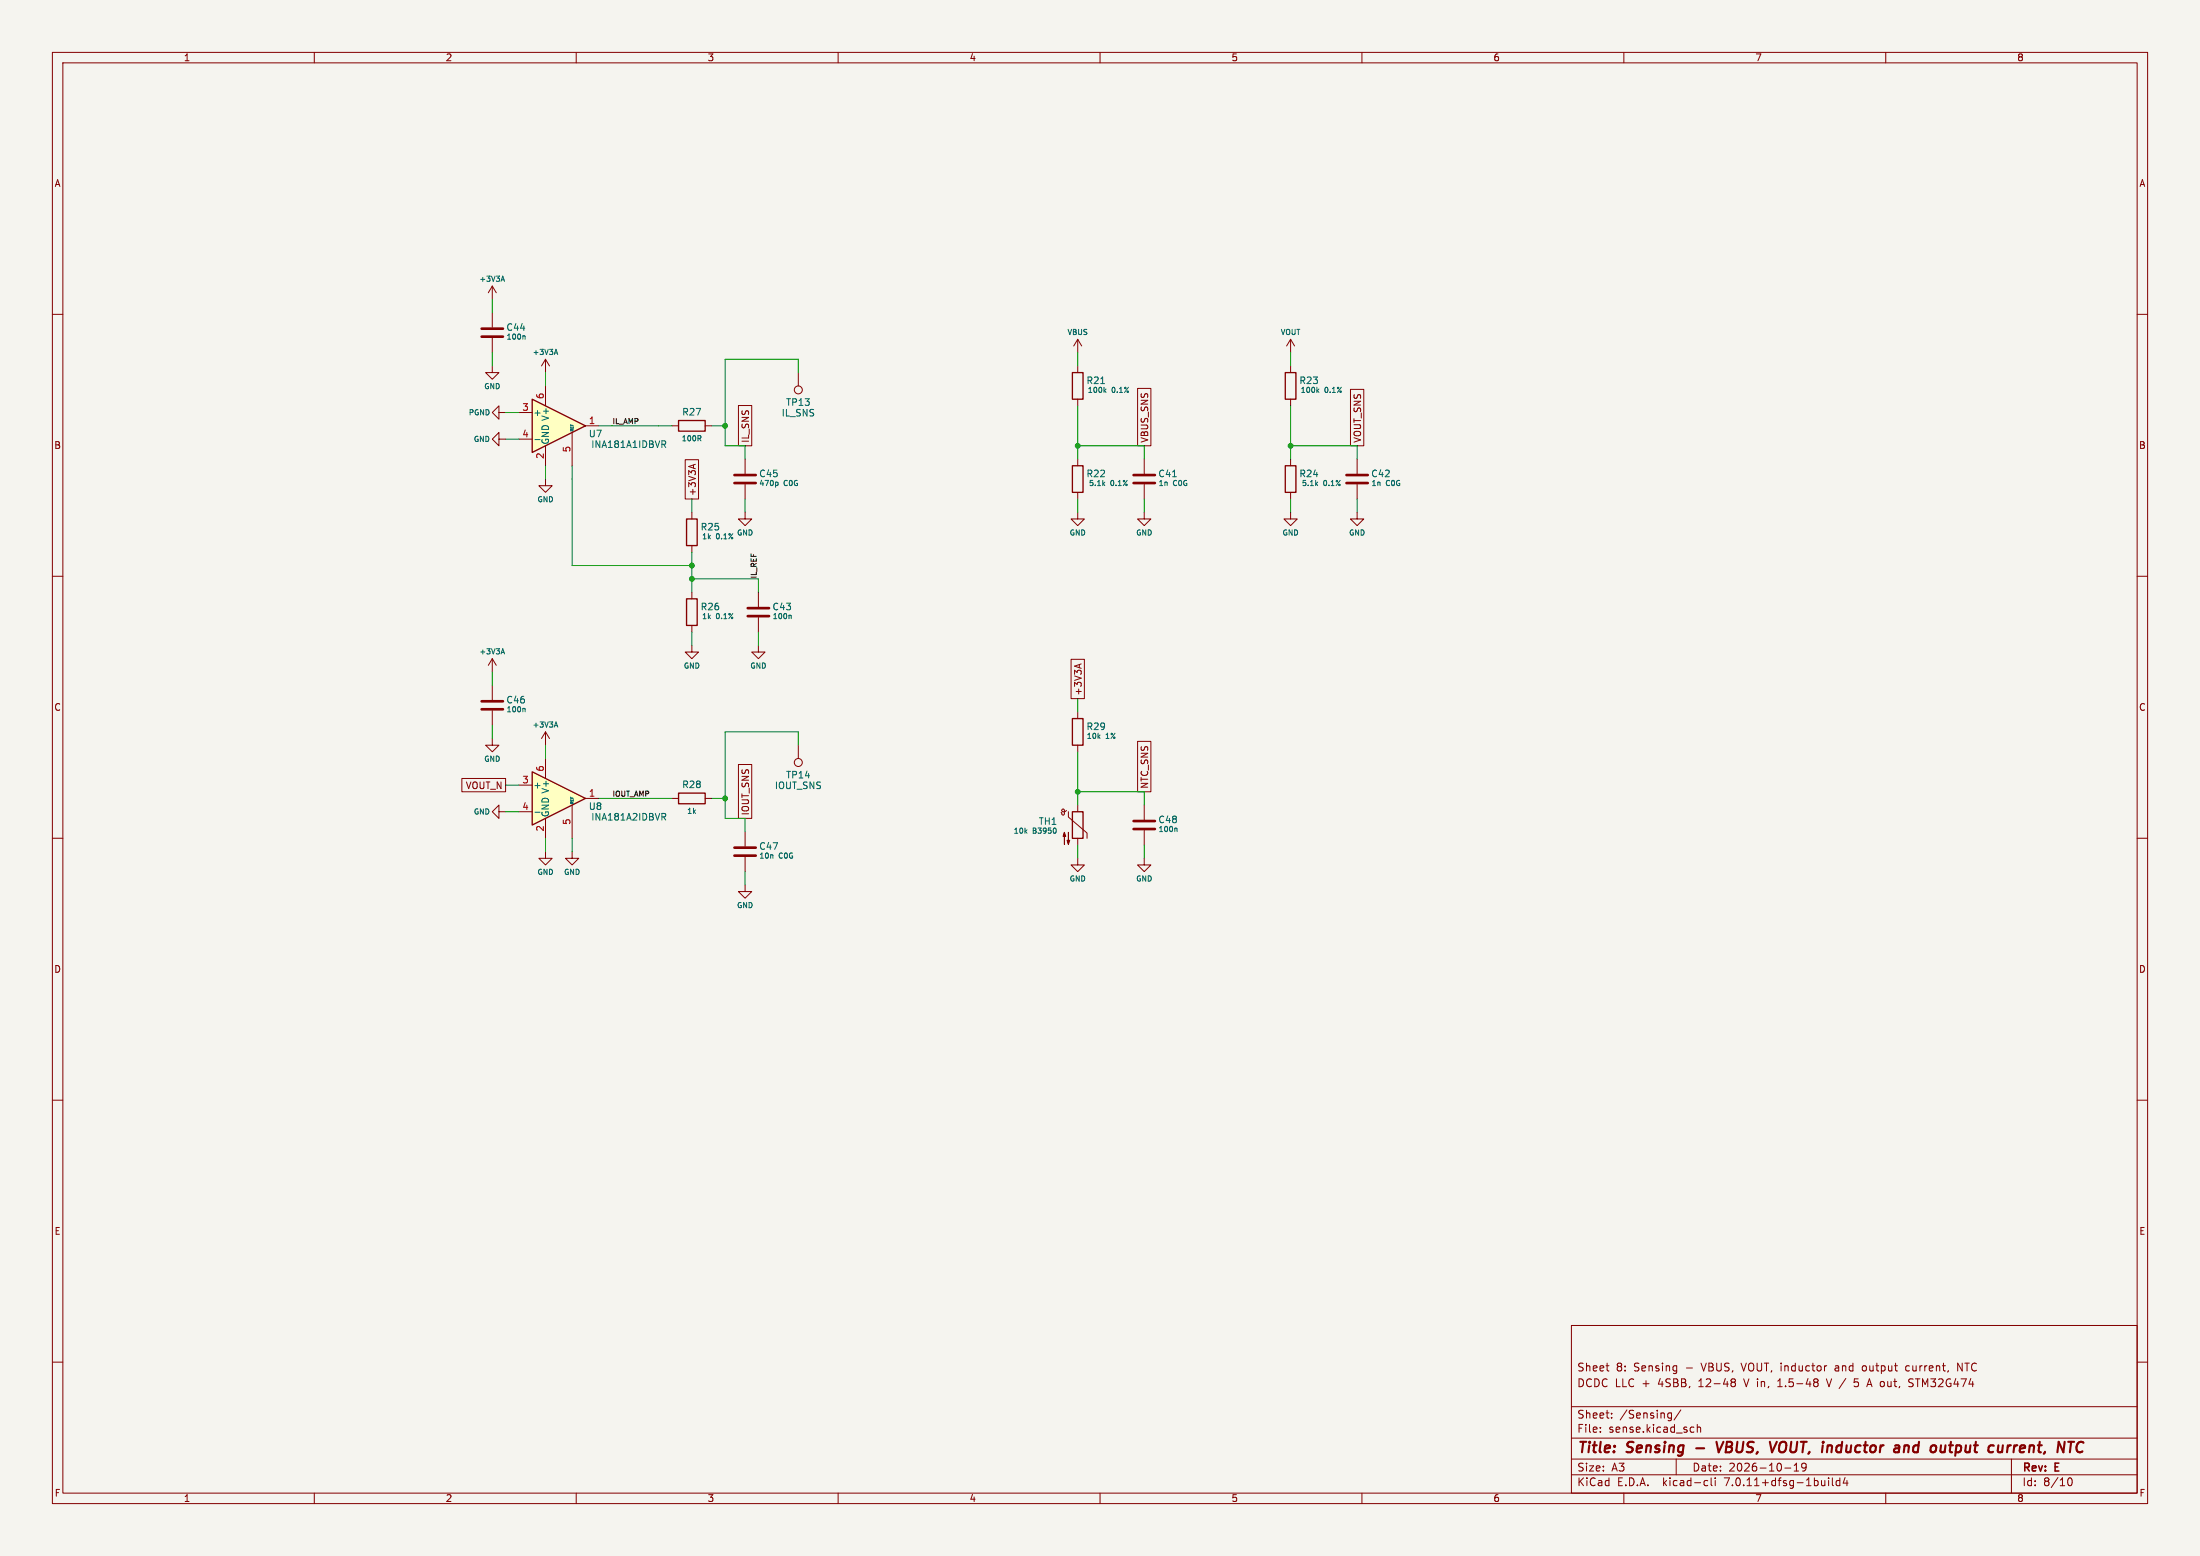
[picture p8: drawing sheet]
(kicad_sch (version 20211123) (generator eeschema)

 (paper "A3")

 (title_block
  (title "Sensing - VBUS, VOUT, inductor and output current, NTC")
  (date "2026-10-19")
  (rev "E")
  (comment 1 "DCDC LLC + 4SBB, 12-48 V in, 1.5-48 V / 5 A out, STM32G474")
  (comment 2 "Sheet 8: Sensing - VBUS, VOUT, inductor and output current, NTC"))

 (lib_symbols
  (symbol "Device:R" (pin_numbers hide) (pin_names (offset 0)) (in_bom yes) (on_board yes)
   (property "Reference" "R" (at 2.032 0 90) (effects (font (size 1.27 1.27))))
   (property "Value" "R" (at 0 0 90) (effects (font (size 1.27 1.27))))
   (property "Footprint" "" (at -1.778 0 90) (effects (font (size 1.27 1.27)) hide))
   (property "Datasheet" "~" (at 0 0 0) (effects (font (size 1.27 1.27)) hide))
   (symbol "R_0_1"
    (rectangle (start -1.016 -2.54) (end 1.016 2.54) (stroke (width 0.254) (type default)) (fill (type none))))
   (symbol "R_1_1"
    (pin passive line (at 0 3.81 270) (length 1.27) (name "~" (effects (font (size 1.27 1.27)))) (number "1" (effects (font (size 1.27 1.27)))))
    (pin passive line (at 0 -3.81 90) (length 1.27) (name "~" (effects (font (size 1.27 1.27)))) (number "2" (effects (font (size 1.27 1.27)))))))

  (symbol "Device:C" (pin_numbers hide) (pin_names (offset 0.254)) (in_bom yes) (on_board yes)
   (property "Reference" "C" (at 0.635 2.54 0) (effects (font (size 1.27 1.27)) (justify left)))
   (property "Value" "C" (at 0.635 -2.54 0) (effects (font (size 1.27 1.27)) (justify left)))
   (property "Footprint" "" (at 0.9652 -3.81 0) (effects (font (size 1.27 1.27)) hide))
   (property "Datasheet" "~" (at 0 0 0) (effects (font (size 1.27 1.27)) hide))
   (symbol "C_0_1"
    (polyline (pts (xy -2.032 -0.762) (xy 2.032 -0.762)) (stroke (width 0.508) (type default)) (fill (type none)))
    (polyline (pts (xy -2.032 0.762) (xy 2.032 0.762)) (stroke (width 0.508) (type default)) (fill (type none))))
   (symbol "C_1_1"
    (pin passive line (at 0 3.81 270) (length 2.794) (name "~" (effects (font (size 1.27 1.27)))) (number "1" (effects (font (size 1.27 1.27)))))
    (pin passive line (at 0 -3.81 90) (length 2.794) (name "~" (effects (font (size 1.27 1.27)))) (number "2" (effects (font (size 1.27 1.27)))))))

  (symbol "Amplifier_Current:INA181" (pin_names (offset 0.127)) (in_bom yes) (on_board yes)
   (property "Reference" "U" (at 3.81 3.81 0) (effects (font (size 1.27 1.27)) (justify left)))
   (property "Value" "INA181" (at 3.81 -2.54 0) (effects (font (size 1.27 1.27)) (justify left)))
   (property "Footprint" "Package_TO_SOT_SMD:SOT-23-6" (at 1.27 1.27 0) (effects (font (size 1.27 1.27)) hide))
   (property "Datasheet" "http://www.ti.com/lit/ds/symlink/ina181.pdf" (at 3.81 3.81 0) (effects (font (size 1.27 1.27)) hide))
   (symbol "INA181_0_1"
    (polyline (pts (xy 5.08 0) (xy -5.08 5.08) (xy -5.08 -5.08) (xy 5.08 0)) (stroke (width 0.254) (type default)) (fill (type background))))
   (symbol "INA181_1_1"
    (pin output line (at 7.62 0 180) (length 2.54) (name "~" (effects (font (size 1.27 1.27)))) (number "1" (effects (font (size 1.27 1.27)))))
    (pin power_in line (at -2.54 -7.62 90) (length 3.81) (name "GND" (effects (font (size 1.27 1.27)))) (number "2" (effects (font (size 1.27 1.27)))))
    (pin input line (at -7.62 2.54 0) (length 2.54) (name "+" (effects (font (size 1.27 1.27)))) (number "3" (effects (font (size 1.27 1.27)))))
    (pin input line (at -7.62 -2.54 0) (length 2.54) (name "-" (effects (font (size 1.27 1.27)))) (number "4" (effects (font (size 1.27 1.27)))))
    (pin input line (at 2.54 -7.62 90) (length 6.35) (name "REF" (effects (font (size 0.508 0.508)))) (number "5" (effects (font (size 1.27 1.27)))))
    (pin power_in line (at -2.54 7.62 270) (length 3.81) (name "V+" (effects (font (size 1.27 1.27)))) (number "6" (effects (font (size 1.27 1.27)))))))

  (symbol "Device:Thermistor_NTC" (pin_numbers hide) (pin_names (offset 0)) (in_bom yes) (on_board yes)
   (property "Reference" "TH" (at -4.445 0 90) (effects (font (size 1.27 1.27))))
   (property "Value" "Thermistor_NTC" (at 3.175 0 90) (effects (font (size 1.27 1.27))))
   (property "Footprint" "" (at 0 1.27 0) (effects (font (size 1.27 1.27)) hide))
   (property "Datasheet" "~" (at 0 1.27 0) (effects (font (size 1.27 1.27)) hide))
   (symbol "Thermistor_NTC_0_1"
    (arc (start -3.048 2.159) (mid -3.0495 2.3143) (end -3.175 2.413) (stroke (width 0) (type default)) (fill (type none)))
    (arc (start -3.048 2.159) (mid -2.9736 1.9794) (end -2.794 1.905) (stroke (width 0) (type default)) (fill (type none)))
    (arc (start -3.048 2.794) (mid -2.9736 2.6144) (end -2.794 2.54) (stroke (width 0) (type default)) (fill (type none)))
    (arc (start -2.794 1.905) (mid -2.6144 1.9794) (end -2.54 2.159) (stroke (width 0) (type default)) (fill (type none)))
    (arc (start -2.794 2.54) (mid -2.4393 2.5587) (end -2.159 2.794) (stroke (width 0) (type default)) (fill (type none)))
    (arc (start -2.794 3.048) (mid -2.9736 2.9736) (end -3.048 2.794) (stroke (width 0) (type default)) (fill (type none)))
    (arc (start -2.54 2.794) (mid -2.6144 2.9736) (end -2.794 3.048) (stroke (width 0) (type default)) (fill (type none)))
    (rectangle (start -1.016 2.54) (end 1.016 -2.54) (stroke (width 0.254) (type default)) (fill (type none)))
    (polyline (pts (xy -2.54 2.159) (xy -2.54 2.794)) (stroke (width 0) (type default)) (fill (type none)))
    (polyline (pts (xy -1.778 2.54) (xy -1.778 1.524) (xy 1.778 -1.524) (xy 1.778 -2.54)) (stroke (width 0) (type default)) (fill (type none)))
    (polyline (pts (xy -2.54 -3.683) (xy -2.54 -1.397) (xy -2.794 -2.159) (xy -2.286 -2.159) (xy -2.54 -1.397) (xy -2.54 -1.651)) (stroke (width 0) (type default)) (fill (type outline)))
    (polyline (pts (xy -1.778 -1.397) (xy -1.778 -3.683) (xy -2.032 -2.921) (xy -1.524 -2.921) (xy -1.778 -3.683) (xy -1.778 -3.429)) (stroke (width 0) (type default)) (fill (type outline))))
   (symbol "Thermistor_NTC_1_1"
    (pin passive line (at 0 3.81 270) (length 1.27) (name "~" (effects (font (size 1.27 1.27)))) (number "1" (effects (font (size 1.27 1.27)))))
    (pin passive line (at 0 -3.81 90) (length 1.27) (name "~" (effects (font (size 1.27 1.27)))) (number "2" (effects (font (size 1.27 1.27)))))))

  (symbol "Connector:TestPoint" (pin_numbers hide) (pin_names (offset 0.762) hide) (in_bom yes) (on_board yes)
   (property "Reference" "TP" (at 0 6.858 0) (effects (font (size 1.27 1.27))))
   (property "Value" "TestPoint" (at 0 5.08 0) (effects (font (size 1.27 1.27))))
   (property "Footprint" "" (at 5.08 0 0) (effects (font (size 1.27 1.27)) hide))
   (property "Datasheet" "~" (at 5.08 0 0) (effects (font (size 1.27 1.27)) hide))
   (symbol "TestPoint_0_1"
    (circle (center 0 3.302) (radius 0.762) (stroke (width 0) (type default)) (fill (type none))))
   (symbol "TestPoint_1_1"
    (pin passive line (at 0 0 90) (length 2.54) (name "1" (effects (font (size 1.27 1.27)))) (number "1" (effects (font (size 1.27 1.27)))))))

  (symbol "pwr:VBUS" (power) (pin_names (offset 0)) (in_bom yes) (on_board yes)
   (property "Reference" "#PWR" (at 0 -3.81 0) (effects (font (size 1.27 1.27)) hide))
   (property "Value" "VBUS" (at 0 3.556 0) (effects (font (size 1.27 1.27))))
   (property "Footprint" "" (at 0 0 0) (effects (font (size 1.27 1.27)) hide))
   (property "Datasheet" "" (at 0 0 0) (effects (font (size 1.27 1.27)) hide))
   (symbol "VBUS_0_1"
    (polyline (pts (xy -0.762 1.27) (xy 0 2.54)) (stroke (width 0) (type default)) (fill (type none)))
    (polyline (pts (xy 0 0) (xy 0 2.54)) (stroke (width 0) (type default)) (fill (type none)))
    (polyline (pts (xy 0 2.54) (xy 0.762 1.27)) (stroke (width 0) (type default)) (fill (type none))))
   (symbol "VBUS_1_1"
    (pin power_in line (at 0 0 90) (length 0) hide (name "VBUS" (effects (font (size 1.27 1.27)))) (number "1" (effects (font (size 1.27 1.27)))))))

  (symbol "pwr:GND" (power) (pin_names (offset 0)) (in_bom yes) (on_board yes)
   (property "Reference" "#PWR" (at 0 -6.35 0) (effects (font (size 1.27 1.27)) hide))
   (property "Value" "GND" (at 0 -3.81 0) (effects (font (size 1.27 1.27))))
   (property "Footprint" "" (at 0 0 0) (effects (font (size 1.27 1.27)) hide))
   (property "Datasheet" "" (at 0 0 0) (effects (font (size 1.27 1.27)) hide))
   (symbol "GND_0_1"
    (polyline (pts (xy 0 0) (xy 0 -1.27) (xy 1.27 -1.27) (xy 0 -2.54) (xy -1.27 -1.27) (xy 0 -1.27)) (stroke (width 0) (type default)) (fill (type none))))
   (symbol "GND_1_1"
    (pin power_in line (at 0 0 270) (length 0) hide (name "GND" (effects (font (size 1.27 1.27)))) (number "1" (effects (font (size 1.27 1.27)))))))

  (symbol "pwr:VOUT" (power) (pin_names (offset 0)) (in_bom yes) (on_board yes)
   (property "Reference" "#PWR" (at 0 -3.81 0) (effects (font (size 1.27 1.27)) hide))
   (property "Value" "VOUT" (at 0 3.556 0) (effects (font (size 1.27 1.27))))
   (property "Footprint" "" (at 0 0 0) (effects (font (size 1.27 1.27)) hide))
   (property "Datasheet" "" (at 0 0 0) (effects (font (size 1.27 1.27)) hide))
   (symbol "VOUT_0_1"
    (polyline (pts (xy -0.762 1.27) (xy 0 2.54)) (stroke (width 0) (type default)) (fill (type none)))
    (polyline (pts (xy 0 0) (xy 0 2.54)) (stroke (width 0) (type default)) (fill (type none)))
    (polyline (pts (xy 0 2.54) (xy 0.762 1.27)) (stroke (width 0) (type default)) (fill (type none))))
   (symbol "VOUT_1_1"
    (pin power_in line (at 0 0 90) (length 0) hide (name "VOUT" (effects (font (size 1.27 1.27)))) (number "1" (effects (font (size 1.27 1.27)))))))

  (symbol "pwr:PGND" (power) (pin_names (offset 0)) (in_bom yes) (on_board yes)
   (property "Reference" "#PWR" (at 0 -6.35 0) (effects (font (size 1.27 1.27)) hide))
   (property "Value" "PGND" (at 0 -3.81 0) (effects (font (size 1.27 1.27))))
   (property "Footprint" "" (at 0 0 0) (effects (font (size 1.27 1.27)) hide))
   (property "Datasheet" "" (at 0 0 0) (effects (font (size 1.27 1.27)) hide))
   (symbol "PGND_0_1"
    (polyline (pts (xy 0 0) (xy 0 -1.27) (xy 1.27 -1.27) (xy 0 -2.54) (xy -1.27 -1.27) (xy 0 -1.27)) (stroke (width 0) (type default)) (fill (type none))))
   (symbol "PGND_1_1"
    (pin power_in line (at 0 0 270) (length 0) hide (name "PGND" (effects (font (size 1.27 1.27)))) (number "1" (effects (font (size 1.27 1.27)))))))

  (symbol "pwr:+3V3A" (power) (pin_names (offset 0)) (in_bom yes) (on_board yes)
   (property "Reference" "#PWR" (at 0 -3.81 0) (effects (font (size 1.27 1.27)) hide))
   (property "Value" "+3V3A" (at 0 3.556 0) (effects (font (size 1.27 1.27))))
   (property "Footprint" "" (at 0 0 0) (effects (font (size 1.27 1.27)) hide))
   (property "Datasheet" "" (at 0 0 0) (effects (font (size 1.27 1.27)) hide))
   (symbol "+3V3A_0_1"
    (polyline (pts (xy -0.762 1.27) (xy 0 2.54)) (stroke (width 0) (type default)) (fill (type none)))
    (polyline (pts (xy 0 0) (xy 0 2.54)) (stroke (width 0) (type default)) (fill (type none)))
    (polyline (pts (xy 0 2.54) (xy 0.762 1.27)) (stroke (width 0) (type default)) (fill (type none))))
   (symbol "+3V3A_1_1"
    (pin power_in line (at 0 0 90) (length 0) hide (name "+3V3A" (effects (font (size 1.27 1.27)))) (number "1" (effects (font (size 1.27 1.27))))))))

 (junction (at 132.08 107.95) (diameter 0) (color 0 0 0 0))
 (junction (at 132.08 110.49) (diameter 0) (color 0 0 0 0))
 (junction (at 138.43 81.28) (diameter 0) (color 0 0 0 0))
 (junction (at 138.43 152.4) (diameter 0) (color 0 0 0 0))
 (junction (at 205.74 85.09) (diameter 0) (color 0 0 0 0))
 (junction (at 205.74 151.13) (diameter 0) (color 0 0 0 0))
 (junction (at 246.38 85.09) (diameter 0) (color 0 0 0 0))

 (wire (pts (xy 205.74 69.85) (xy 205.74 67.31)) (stroke (width 0) (type default)))
 (wire (pts (xy 205.74 77.47) (xy 205.74 80.01)) (stroke (width 0) (type default)))
 (wire (pts (xy 205.74 87.63) (xy 205.74 85.09)) (stroke (width 0) (type default)))
 (wire (pts (xy 205.74 95.25) (xy 205.74 97.79)) (stroke (width 0) (type default)))
 (wire (pts (xy 218.44 87.63) (xy 218.44 85.09)) (stroke (width 0) (type default)))
 (wire (pts (xy 218.44 95.25) (xy 218.44 97.79)) (stroke (width 0) (type default)))
 (wire (pts (xy 246.38 69.85) (xy 246.38 67.31)) (stroke (width 0) (type default)))
 (wire (pts (xy 246.38 77.47) (xy 246.38 80.01)) (stroke (width 0) (type default)))
 (wire (pts (xy 246.38 87.63) (xy 246.38 85.09)) (stroke (width 0) (type default)))
 (wire (pts (xy 246.38 95.25) (xy 246.38 97.79)) (stroke (width 0) (type default)))
 (wire (pts (xy 259.08 87.63) (xy 259.08 85.09)) (stroke (width 0) (type default)))
 (wire (pts (xy 259.08 95.25) (xy 259.08 97.79)) (stroke (width 0) (type default)))
 (wire (pts (xy 114.3 81.28) (xy 116.84 81.28)) (stroke (width 0) (type default)))
 (wire (pts (xy 104.14 88.9) (xy 104.14 91.44)) (stroke (width 0) (type default)))
 (wire (pts (xy 99.06 78.74) (xy 96.52 78.74)) (stroke (width 0) (type default)))
 (wire (pts (xy 99.06 83.82) (xy 96.52 83.82)) (stroke (width 0) (type default)))
 (wire (pts (xy 109.22 88.9) (xy 109.22 91.44)) (stroke (width 0) (type default)))
 (wire (pts (xy 104.14 73.66) (xy 104.14 71.12)) (stroke (width 0) (type default)))
 (wire (pts (xy 132.08 97.79) (xy 132.08 95.25)) (stroke (width 0) (type default)))
 (wire (pts (xy 132.08 105.41) (xy 132.08 107.95)) (stroke (width 0) (type default)))
 (wire (pts (xy 132.08 113.03) (xy 132.08 110.49)) (stroke (width 0) (type default)))
 (wire (pts (xy 132.08 120.65) (xy 132.08 123.19)) (stroke (width 0) (type default)))
 (wire (pts (xy 144.78 113.03) (xy 144.78 110.49)) (stroke (width 0) (type default)))
 (wire (pts (xy 144.78 120.65) (xy 144.78 123.19)) (stroke (width 0) (type default)))
 (wire (pts (xy 93.98 59.69) (xy 93.98 57.15)) (stroke (width 0) (type default)))
 (wire (pts (xy 93.98 67.31) (xy 93.98 69.85)) (stroke (width 0) (type default)))
 (wire (pts (xy 128.27 81.28) (xy 125.73 81.28)) (stroke (width 0) (type default)))
 (wire (pts (xy 135.89 81.28) (xy 138.43 81.28)) (stroke (width 0) (type default)))
 (wire (pts (xy 142.24 87.63) (xy 142.24 85.09)) (stroke (width 0) (type default)))
 (wire (pts (xy 142.24 95.25) (xy 142.24 97.79)) (stroke (width 0) (type default)))
 (wire (pts (xy 114.3 152.4) (xy 116.84 152.4)) (stroke (width 0) (type default)))
 (wire (pts (xy 104.14 160.02) (xy 104.14 162.56)) (stroke (width 0) (type default)))
 (wire (pts (xy 99.06 149.86) (xy 96.52 149.86)) (stroke (width 0) (type default)))
 (wire (pts (xy 99.06 154.94) (xy 96.52 154.94)) (stroke (width 0) (type default)))
 (wire (pts (xy 109.22 160.02) (xy 109.22 162.56)) (stroke (width 0) (type default)))
 (wire (pts (xy 104.14 144.78) (xy 104.14 142.24)) (stroke (width 0) (type default)))
 (wire (pts (xy 93.98 130.81) (xy 93.98 128.27)) (stroke (width 0) (type default)))
 (wire (pts (xy 93.98 138.43) (xy 93.98 140.97)) (stroke (width 0) (type default)))
 (wire (pts (xy 128.27 152.4) (xy 125.73 152.4)) (stroke (width 0) (type default)))
 (wire (pts (xy 135.89 152.4) (xy 138.43 152.4)) (stroke (width 0) (type default)))
 (wire (pts (xy 142.24 158.75) (xy 142.24 156.21)) (stroke (width 0) (type default)))
 (wire (pts (xy 142.24 166.37) (xy 142.24 168.91)) (stroke (width 0) (type default)))
 (wire (pts (xy 205.74 135.89) (xy 205.74 133.35)) (stroke (width 0) (type default)))
 (wire (pts (xy 205.74 143.51) (xy 205.74 146.05)) (stroke (width 0) (type default)))
 (wire (pts (xy 205.74 153.67) (xy 205.74 151.13)) (stroke (width 0) (type default)))
 (wire (pts (xy 205.74 161.29) (xy 205.74 163.83)) (stroke (width 0) (type default)))
 (wire (pts (xy 218.44 153.67) (xy 218.44 151.13)) (stroke (width 0) (type default)))
 (wire (pts (xy 218.44 161.29) (xy 218.44 163.83)) (stroke (width 0) (type default)))
 (wire (pts (xy 152.4 71.12) (xy 152.4 68.58)) (stroke (width 0) (type default)))
 (wire (pts (xy 152.4 142.24) (xy 152.4 139.7)) (stroke (width 0) (type default)))
 (wire (pts (xy 125.73 81.28) (xy 116.84 81.28)) (stroke (width 0) (type default)))
 (wire (pts (xy 125.73 152.4) (xy 116.84 152.4)) (stroke (width 0) (type default)))
 (wire (pts (xy 205.74 85.09) (xy 205.74 80.01)) (stroke (width 0) (type default)))
 (wire (pts (xy 218.44 85.09) (xy 205.74 85.09)) (stroke (width 0) (type default)))
 (wire (pts (xy 246.38 85.09) (xy 246.38 80.01)) (stroke (width 0) (type default)))
 (wire (pts (xy 259.08 85.09) (xy 246.38 85.09)) (stroke (width 0) (type default)))
 (wire (pts (xy 142.24 85.09) (xy 138.43 85.09)) (stroke (width 0) (type default)))
 (wire (pts (xy 138.43 85.09) (xy 138.43 81.28)) (stroke (width 0) (type default)))
 (wire (pts (xy 152.4 68.58) (xy 138.43 68.58)) (stroke (width 0) (type default)))
 (wire (pts (xy 138.43 68.58) (xy 138.43 81.28)) (stroke (width 0) (type default)))
 (wire (pts (xy 142.24 156.21) (xy 138.43 156.21)) (stroke (width 0) (type default)))
 (wire (pts (xy 138.43 156.21) (xy 138.43 152.4)) (stroke (width 0) (type default)))
 (wire (pts (xy 152.4 139.7) (xy 138.43 139.7)) (stroke (width 0) (type default)))
 (wire (pts (xy 138.43 139.7) (xy 138.43 152.4)) (stroke (width 0) (type default)))
 (wire (pts (xy 205.74 151.13) (xy 205.74 146.05)) (stroke (width 0) (type default)))
 (wire (pts (xy 218.44 151.13) (xy 205.74 151.13)) (stroke (width 0) (type default)))
 (wire (pts (xy 132.08 107.95) (xy 109.22 107.95)) (stroke (width 0) (type default)))
 (wire (pts (xy 109.22 107.95) (xy 109.22 91.44)) (stroke (width 0) (type default)))
 (wire (pts (xy 132.08 110.49) (xy 132.08 107.95)) (stroke (width 0) (type default)))
 (wire (pts (xy 144.78 110.49) (xy 132.08 110.49)) (stroke (width 0) (type default)))

 (label "IL_AMP" (at 116.84 81.28 0) (effects (font (size 1.0 1.0)) (justify left bottom)))
 (label "IOUT_AMP" (at 116.84 152.4 0) (effects (font (size 1.0 1.0)) (justify left bottom)))
 (label "IL_REF" (at 144.78 110.49 90) (effects (font (size 1.0 1.0)) (justify left bottom)))

 (global_label "VOUT_N" (shape passive) (at 96.52 149.86 180) (effects (font (size 1.27 1.27)) (justify right))
  (property "Intersheet References" "${INTERSHEET_REFS}" (id 0) (at 96.52 149.86 0) (effects (font (size 1.27 1.27)) hide)))
 (global_label "VBUS_SNS" (shape passive) (at 218.44 85.09 90) (effects (font (size 1.27 1.27)) (justify left))
  (property "Intersheet References" "${INTERSHEET_REFS}" (id 0) (at 218.44 85.09 0) (effects (font (size 1.27 1.27)) hide)))
 (global_label "VOUT_SNS" (shape passive) (at 259.08 85.09 90) (effects (font (size 1.27 1.27)) (justify left))
  (property "Intersheet References" "${INTERSHEET_REFS}" (id 0) (at 259.08 85.09 0) (effects (font (size 1.27 1.27)) hide)))
 (global_label "IL_SNS" (shape passive) (at 142.24 85.09 90) (effects (font (size 1.27 1.27)) (justify left))
  (property "Intersheet References" "${INTERSHEET_REFS}" (id 0) (at 142.24 85.09 0) (effects (font (size 1.27 1.27)) hide)))
 (global_label "IOUT_SNS" (shape passive) (at 142.24 156.21 90) (effects (font (size 1.27 1.27)) (justify left))
  (property "Intersheet References" "${INTERSHEET_REFS}" (id 0) (at 142.24 156.21 0) (effects (font (size 1.27 1.27)) hide)))
 (global_label "NTC_SNS" (shape passive) (at 218.44 151.13 90) (effects (font (size 1.27 1.27)) (justify left))
  (property "Intersheet References" "${INTERSHEET_REFS}" (id 0) (at 218.44 151.13 0) (effects (font (size 1.27 1.27)) hide)))
 (global_label "+3V3A" (shape passive) (at 132.08 95.25 90) (effects (font (size 1.27 1.27)) (justify left))
  (property "Intersheet References" "${INTERSHEET_REFS}" (id 0) (at 132.08 95.25 0) (effects (font (size 1.27 1.27)) hide)))
 (global_label "+3V3A" (shape passive) (at 205.74 133.35 90) (effects (font (size 1.27 1.27)) (justify left))
  (property "Intersheet References" "${INTERSHEET_REFS}" (id 0) (at 205.74 133.35 0) (effects (font (size 1.27 1.27)) hide)))

 (symbol (lib_id "pwr:VBUS") (at 205.74 67.31 0) (unit 1) (in_bom no) (on_board yes)
  (property "Reference" "#PWRSEN001" (id 0) (at 205.74 67.31 0) (effects (font (size 1.27 1.27)) hide))
  (property "Value" "VBUS" (id 1) (at 205.74 63.41 0) (effects (font (size 1.0 1.0))))
  (property "Footprint" "" (id 2) (at 205.74 67.31 0) (effects (font (size 1.27 1.27)) hide))
  (property "Datasheet" "" (id 3) (at 205.74 67.31 0) (effects (font (size 1.27 1.27)) hide)) (pin "1"))

 (symbol (lib_id "pwr:GND") (at 142.24 97.79 0) (unit 1) (in_bom no) (on_board yes)
  (property "Reference" "#PWRSEN002" (id 0) (at 142.24 97.79 0) (effects (font (size 1.27 1.27)) hide))
  (property "Value" "GND" (id 1) (at 142.24 101.69 0) (effects (font (size 1.0 1.0))))
  (property "Footprint" "" (id 2) (at 142.24 97.79 0) (effects (font (size 1.27 1.27)) hide))
  (property "Datasheet" "" (id 3) (at 142.24 97.79 0) (effects (font (size 1.27 1.27)) hide)) (pin "1"))

 (symbol (lib_id "pwr:GND") (at 205.74 97.79 0) (unit 1) (in_bom no) (on_board yes)
  (property "Reference" "#PWRSEN003" (id 0) (at 205.74 97.79 0) (effects (font (size 1.27 1.27)) hide))
  (property "Value" "GND" (id 1) (at 205.74 101.69 0) (effects (font (size 1.0 1.0))))
  (property "Footprint" "" (id 2) (at 205.74 97.79 0) (effects (font (size 1.27 1.27)) hide))
  (property "Datasheet" "" (id 3) (at 205.74 97.79 0) (effects (font (size 1.27 1.27)) hide)) (pin "1"))

 (symbol (lib_id "pwr:GND") (at 218.44 97.79 0) (unit 1) (in_bom no) (on_board yes)
  (property "Reference" "#PWRSEN004" (id 0) (at 218.44 97.79 0) (effects (font (size 1.27 1.27)) hide))
  (property "Value" "GND" (id 1) (at 218.44 101.69 0) (effects (font (size 1.0 1.0))))
  (property "Footprint" "" (id 2) (at 218.44 97.79 0) (effects (font (size 1.27 1.27)) hide))
  (property "Datasheet" "" (id 3) (at 218.44 97.79 0) (effects (font (size 1.27 1.27)) hide)) (pin "1"))

 (symbol (lib_id "pwr:GND") (at 246.38 97.79 0) (unit 1) (in_bom no) (on_board yes)
  (property "Reference" "#PWRSEN005" (id 0) (at 246.38 97.79 0) (effects (font (size 1.27 1.27)) hide))
  (property "Value" "GND" (id 1) (at 246.38 101.69 0) (effects (font (size 1.0 1.0))))
  (property "Footprint" "" (id 2) (at 246.38 97.79 0) (effects (font (size 1.27 1.27)) hide))
  (property "Datasheet" "" (id 3) (at 246.38 97.79 0) (effects (font (size 1.27 1.27)) hide)) (pin "1"))

 (symbol (lib_id "pwr:GND") (at 259.08 97.79 0) (unit 1) (in_bom no) (on_board yes)
  (property "Reference" "#PWRSEN006" (id 0) (at 259.08 97.79 0) (effects (font (size 1.27 1.27)) hide))
  (property "Value" "GND" (id 1) (at 259.08 101.69 0) (effects (font (size 1.0 1.0))))
  (property "Footprint" "" (id 2) (at 259.08 97.79 0) (effects (font (size 1.27 1.27)) hide))
  (property "Datasheet" "" (id 3) (at 259.08 97.79 0) (effects (font (size 1.27 1.27)) hide)) (pin "1"))

 (symbol (lib_id "pwr:GND") (at 104.14 91.44 0) (unit 1) (in_bom no) (on_board yes)
  (property "Reference" "#PWRSEN007" (id 0) (at 104.14 91.44 0) (effects (font (size 1.27 1.27)) hide))
  (property "Value" "GND" (id 1) (at 104.14 95.34 0) (effects (font (size 1.0 1.0))))
  (property "Footprint" "" (id 2) (at 104.14 91.44 0) (effects (font (size 1.27 1.27)) hide))
  (property "Datasheet" "" (id 3) (at 104.14 91.44 0) (effects (font (size 1.27 1.27)) hide)) (pin "1"))

 (symbol (lib_id "pwr:GND") (at 96.52 83.82 270) (unit 1) (in_bom no) (on_board yes)
  (property "Reference" "#PWRSEN008" (id 0) (at 96.52 83.82 0) (effects (font (size 1.27 1.27)) hide))
  (property "Value" "GND" (id 1) (at 91.99 83.82 270) (effects (font (size 1.0 1.0))))
  (property "Footprint" "" (id 2) (at 96.52 83.82 0) (effects (font (size 1.27 1.27)) hide))
  (property "Datasheet" "" (id 3) (at 96.52 83.82 0) (effects (font (size 1.27 1.27)) hide)) (pin "1"))

 (symbol (lib_id "pwr:GND") (at 96.52 154.94 270) (unit 1) (in_bom no) (on_board yes)
  (property "Reference" "#PWRSEN009" (id 0) (at 96.52 154.94 0) (effects (font (size 1.27 1.27)) hide))
  (property "Value" "GND" (id 1) (at 91.99 154.94 270) (effects (font (size 1.0 1.0))))
  (property "Footprint" "" (id 2) (at 96.52 154.94 0) (effects (font (size 1.27 1.27)) hide))
  (property "Datasheet" "" (id 3) (at 96.52 154.94 0) (effects (font (size 1.27 1.27)) hide)) (pin "1"))

 (symbol (lib_id "pwr:GND") (at 132.08 123.19 0) (unit 1) (in_bom no) (on_board yes)
  (property "Reference" "#PWRSEN010" (id 0) (at 132.08 123.19 0) (effects (font (size 1.27 1.27)) hide))
  (property "Value" "GND" (id 1) (at 132.08 127.09 0) (effects (font (size 1.0 1.0))))
  (property "Footprint" "" (id 2) (at 132.08 123.19 0) (effects (font (size 1.27 1.27)) hide))
  (property "Datasheet" "" (id 3) (at 132.08 123.19 0) (effects (font (size 1.27 1.27)) hide)) (pin "1"))

 (symbol (lib_id "pwr:GND") (at 144.78 123.19 0) (unit 1) (in_bom no) (on_board yes)
  (property "Reference" "#PWRSEN011" (id 0) (at 144.78 123.19 0) (effects (font (size 1.27 1.27)) hide))
  (property "Value" "GND" (id 1) (at 144.78 127.09 0) (effects (font (size 1.0 1.0))))
  (property "Footprint" "" (id 2) (at 144.78 123.19 0) (effects (font (size 1.27 1.27)) hide))
  (property "Datasheet" "" (id 3) (at 144.78 123.19 0) (effects (font (size 1.27 1.27)) hide)) (pin "1"))

 (symbol (lib_id "pwr:GND") (at 93.98 69.85 0) (unit 1) (in_bom no) (on_board yes)
  (property "Reference" "#PWRSEN012" (id 0) (at 93.98 69.85 0) (effects (font (size 1.27 1.27)) hide))
  (property "Value" "GND" (id 1) (at 93.98 73.75 0) (effects (font (size 1.0 1.0))))
  (property "Footprint" "" (id 2) (at 93.98 69.85 0) (effects (font (size 1.27 1.27)) hide))
  (property "Datasheet" "" (id 3) (at 93.98 69.85 0) (effects (font (size 1.27 1.27)) hide)) (pin "1"))

 (symbol (lib_id "pwr:GND") (at 104.14 162.56 0) (unit 1) (in_bom no) (on_board yes)
  (property "Reference" "#PWRSEN013" (id 0) (at 104.14 162.56 0) (effects (font (size 1.27 1.27)) hide))
  (property "Value" "GND" (id 1) (at 104.14 166.46 0) (effects (font (size 1.0 1.0))))
  (property "Footprint" "" (id 2) (at 104.14 162.56 0) (effects (font (size 1.27 1.27)) hide))
  (property "Datasheet" "" (id 3) (at 104.14 162.56 0) (effects (font (size 1.27 1.27)) hide)) (pin "1"))

 (symbol (lib_id "pwr:GND") (at 109.22 162.56 0) (unit 1) (in_bom no) (on_board yes)
  (property "Reference" "#PWRSEN014" (id 0) (at 109.22 162.56 0) (effects (font (size 1.27 1.27)) hide))
  (property "Value" "GND" (id 1) (at 109.22 166.46 0) (effects (font (size 1.0 1.0))))
  (property "Footprint" "" (id 2) (at 109.22 162.56 0) (effects (font (size 1.27 1.27)) hide))
  (property "Datasheet" "" (id 3) (at 109.22 162.56 0) (effects (font (size 1.27 1.27)) hide)) (pin "1"))

 (symbol (lib_id "pwr:GND") (at 93.98 140.97 0) (unit 1) (in_bom no) (on_board yes)
  (property "Reference" "#PWRSEN015" (id 0) (at 93.98 140.97 0) (effects (font (size 1.27 1.27)) hide))
  (property "Value" "GND" (id 1) (at 93.98 144.87 0) (effects (font (size 1.0 1.0))))
  (property "Footprint" "" (id 2) (at 93.98 140.97 0) (effects (font (size 1.27 1.27)) hide))
  (property "Datasheet" "" (id 3) (at 93.98 140.97 0) (effects (font (size 1.27 1.27)) hide)) (pin "1"))

 (symbol (lib_id "pwr:GND") (at 142.24 168.91 0) (unit 1) (in_bom no) (on_board yes)
  (property "Reference" "#PWRSEN016" (id 0) (at 142.24 168.91 0) (effects (font (size 1.27 1.27)) hide))
  (property "Value" "GND" (id 1) (at 142.24 172.81 0) (effects (font (size 1.0 1.0))))
  (property "Footprint" "" (id 2) (at 142.24 168.91 0) (effects (font (size 1.27 1.27)) hide))
  (property "Datasheet" "" (id 3) (at 142.24 168.91 0) (effects (font (size 1.27 1.27)) hide)) (pin "1"))

 (symbol (lib_id "pwr:GND") (at 205.74 163.83 0) (unit 1) (in_bom no) (on_board yes)
  (property "Reference" "#PWRSEN017" (id 0) (at 205.74 163.83 0) (effects (font (size 1.27 1.27)) hide))
  (property "Value" "GND" (id 1) (at 205.74 167.73 0) (effects (font (size 1.0 1.0))))
  (property "Footprint" "" (id 2) (at 205.74 163.83 0) (effects (font (size 1.27 1.27)) hide))
  (property "Datasheet" "" (id 3) (at 205.74 163.83 0) (effects (font (size 1.27 1.27)) hide)) (pin "1"))

 (symbol (lib_id "pwr:GND") (at 218.44 163.83 0) (unit 1) (in_bom no) (on_board yes)
  (property "Reference" "#PWRSEN018" (id 0) (at 218.44 163.83 0) (effects (font (size 1.27 1.27)) hide))
  (property "Value" "GND" (id 1) (at 218.44 167.73 0) (effects (font (size 1.0 1.0))))
  (property "Footprint" "" (id 2) (at 218.44 163.83 0) (effects (font (size 1.27 1.27)) hide))
  (property "Datasheet" "" (id 3) (at 218.44 163.83 0) (effects (font (size 1.27 1.27)) hide)) (pin "1"))

 (symbol (lib_id "pwr:VOUT") (at 246.38 67.31 0) (unit 1) (in_bom no) (on_board yes)
  (property "Reference" "#PWRSEN019" (id 0) (at 246.38 67.31 0) (effects (font (size 1.27 1.27)) hide))
  (property "Value" "VOUT" (id 1) (at 246.38 63.41 0) (effects (font (size 1.0 1.0))))
  (property "Footprint" "" (id 2) (at 246.38 67.31 0) (effects (font (size 1.27 1.27)) hide))
  (property "Datasheet" "" (id 3) (at 246.38 67.31 0) (effects (font (size 1.27 1.27)) hide)) (pin "1"))

 (symbol (lib_id "pwr:PGND") (at 96.52 78.74 270) (unit 1) (in_bom no) (on_board yes)
  (property "Reference" "#PWRSEN020" (id 0) (at 96.52 78.74 0) (effects (font (size 1.27 1.27)) hide))
  (property "Value" "PGND" (id 1) (at 91.53 78.74 270) (effects (font (size 1.0 1.0))))
  (property "Footprint" "" (id 2) (at 96.52 78.74 0) (effects (font (size 1.27 1.27)) hide))
  (property "Datasheet" "" (id 3) (at 96.52 78.74 0) (effects (font (size 1.27 1.27)) hide)) (pin "1"))

 (symbol (lib_id "pwr:+3V3A") (at 104.14 71.12 0) (unit 1) (in_bom no) (on_board yes)
  (property "Reference" "#PWRSEN021" (id 0) (at 104.14 71.12 0) (effects (font (size 1.27 1.27)) hide))
  (property "Value" "+3V3A" (id 1) (at 104.14 67.22 0) (effects (font (size 1.0 1.0))))
  (property "Footprint" "" (id 2) (at 104.14 71.12 0) (effects (font (size 1.27 1.27)) hide))
  (property "Datasheet" "" (id 3) (at 104.14 71.12 0) (effects (font (size 1.27 1.27)) hide)) (pin "1"))

 (symbol (lib_id "pwr:+3V3A") (at 93.98 57.15 0) (unit 1) (in_bom no) (on_board yes)
  (property "Reference" "#PWRSEN022" (id 0) (at 93.98 57.15 0) (effects (font (size 1.27 1.27)) hide))
  (property "Value" "+3V3A" (id 1) (at 93.98 53.25 0) (effects (font (size 1.0 1.0))))
  (property "Footprint" "" (id 2) (at 93.98 57.15 0) (effects (font (size 1.27 1.27)) hide))
  (property "Datasheet" "" (id 3) (at 93.98 57.15 0) (effects (font (size 1.27 1.27)) hide)) (pin "1"))

 (symbol (lib_id "pwr:+3V3A") (at 104.14 142.24 0) (unit 1) (in_bom no) (on_board yes)
  (property "Reference" "#PWRSEN023" (id 0) (at 104.14 142.24 0) (effects (font (size 1.27 1.27)) hide))
  (property "Value" "+3V3A" (id 1) (at 104.14 138.34 0) (effects (font (size 1.0 1.0))))
  (property "Footprint" "" (id 2) (at 104.14 142.24 0) (effects (font (size 1.27 1.27)) hide))
  (property "Datasheet" "" (id 3) (at 104.14 142.24 0) (effects (font (size 1.27 1.27)) hide)) (pin "1"))

 (symbol (lib_id "pwr:+3V3A") (at 93.98 128.27 0) (unit 1) (in_bom no) (on_board yes)
  (property "Reference" "#PWRSEN024" (id 0) (at 93.98 128.27 0) (effects (font (size 1.27 1.27)) hide))
  (property "Value" "+3V3A" (id 1) (at 93.98 124.37 0) (effects (font (size 1.0 1.0))))
  (property "Footprint" "" (id 2) (at 93.98 128.27 0) (effects (font (size 1.27 1.27)) hide))
  (property "Datasheet" "" (id 3) (at 93.98 128.27 0) (effects (font (size 1.27 1.27)) hide)) (pin "1"))

 (symbol (lib_id "Device:R") (at 205.74 73.66 0) (unit 1) (in_bom yes) (on_board yes)
  (property "Reference" "R21" (id 0) (at 209.259 72.644 0) (effects (font (size 1.27 1.27))))
  (property "Value" "100k 0.1%" (id 1) (at 211.646 74.46 0) (effects (font (size 1.0 1.0))))
  (property "Footprint" "Resistor_SMD:R_0603_1608Metric" (id 2) (at 205.74 73.66 0) (effects (font (size 1.27 1.27)) hide))
  (property "Datasheet" "" (id 3) (at 205.74 73.66 0) (effects (font (size 1.27 1.27)) hide))
  (property "LCSC" "C122538" (id 4) (at 205.74 73.66 0) (effects (font (size 1.27 1.27)) hide))
  (property "MPN" "100k 0.1%" (id 5) (at 205.74 73.66 0) (effects (font (size 1.27 1.27)) hide)) (pin "1") (pin "2"))

 (symbol (lib_id "Device:R") (at 205.74 91.44 0) (unit 1) (in_bom yes) (on_board yes)
  (property "Reference" "R22" (id 0) (at 209.259 90.424 0) (effects (font (size 1.27 1.27))))
  (property "Value" "5.1k 0.1%" (id 1) (at 211.646 92.24 0) (effects (font (size 1.0 1.0))))
  (property "Footprint" "Resistor_SMD:R_0402_1005Metric" (id 2) (at 205.74 91.44 0) (effects (font (size 1.27 1.27)) hide))
  (property "Datasheet" "" (id 3) (at 205.74 91.44 0) (effects (font (size 1.27 1.27)) hide))
  (property "LCSC" "C186154" (id 4) (at 205.74 91.44 0) (effects (font (size 1.27 1.27)) hide))
  (property "MPN" "5.1k 0.1%" (id 5) (at 205.74 91.44 0) (effects (font (size 1.27 1.27)) hide)) (pin "1") (pin "2"))

 (symbol (lib_id "Device:C") (at 218.44 91.44 0) (unit 1) (in_bom yes) (on_board yes)
  (property "Reference" "C41" (id 0) (at 222.975 90.424 0) (effects (font (size 1.27 1.27))))
  (property "Value" "1n C0G" (id 1) (at 223.982 92.24 0) (effects (font (size 1.0 1.0))))
  (property "Footprint" "Capacitor_SMD:C_0402_1005Metric" (id 2) (at 218.44 91.44 0) (effects (font (size 1.27 1.27)) hide))
  (property "Datasheet" "" (id 3) (at 218.44 91.44 0) (effects (font (size 1.27 1.27)) hide))
  (property "LCSC" "C113780" (id 4) (at 218.44 91.44 0) (effects (font (size 1.27 1.27)) hide))
  (property "MPN" "1n C0G" (id 5) (at 218.44 91.44 0) (effects (font (size 1.27 1.27)) hide)) (pin "1") (pin "2"))

 (symbol (lib_id "Device:R") (at 246.38 73.66 0) (unit 1) (in_bom yes) (on_board yes)
  (property "Reference" "R23" (id 0) (at 249.899 72.644 0) (effects (font (size 1.27 1.27))))
  (property "Value" "100k 0.1%" (id 1) (at 252.286 74.46 0) (effects (font (size 1.0 1.0))))
  (property "Footprint" "Resistor_SMD:R_0603_1608Metric" (id 2) (at 246.38 73.66 0) (effects (font (size 1.27 1.27)) hide))
  (property "Datasheet" "" (id 3) (at 246.38 73.66 0) (effects (font (size 1.27 1.27)) hide))
  (property "LCSC" "C122538" (id 4) (at 246.38 73.66 0) (effects (font (size 1.27 1.27)) hide))
  (property "MPN" "100k 0.1%" (id 5) (at 246.38 73.66 0) (effects (font (size 1.27 1.27)) hide)) (pin "1") (pin "2"))

 (symbol (lib_id "Device:R") (at 246.38 91.44 0) (unit 1) (in_bom yes) (on_board yes)
  (property "Reference" "R24" (id 0) (at 249.899 90.424 0) (effects (font (size 1.27 1.27))))
  (property "Value" "5.1k 0.1%" (id 1) (at 252.286 92.24 0) (effects (font (size 1.0 1.0))))
  (property "Footprint" "Resistor_SMD:R_0402_1005Metric" (id 2) (at 246.38 91.44 0) (effects (font (size 1.27 1.27)) hide))
  (property "Datasheet" "" (id 3) (at 246.38 91.44 0) (effects (font (size 1.27 1.27)) hide))
  (property "LCSC" "C186154" (id 4) (at 246.38 91.44 0) (effects (font (size 1.27 1.27)) hide))
  (property "MPN" "5.1k 0.1%" (id 5) (at 246.38 91.44 0) (effects (font (size 1.27 1.27)) hide)) (pin "1") (pin "2"))

 (symbol (lib_id "Device:C") (at 259.08 91.44 0) (unit 1) (in_bom yes) (on_board yes)
  (property "Reference" "C42" (id 0) (at 263.615 90.424 0) (effects (font (size 1.27 1.27))))
  (property "Value" "1n C0G" (id 1) (at 264.622 92.24 0) (effects (font (size 1.0 1.0))))
  (property "Footprint" "Capacitor_SMD:C_0402_1005Metric" (id 2) (at 259.08 91.44 0) (effects (font (size 1.27 1.27)) hide))
  (property "Datasheet" "" (id 3) (at 259.08 91.44 0) (effects (font (size 1.27 1.27)) hide))
  (property "LCSC" "C113780" (id 4) (at 259.08 91.44 0) (effects (font (size 1.27 1.27)) hide))
  (property "MPN" "1n C0G" (id 5) (at 259.08 91.44 0) (effects (font (size 1.27 1.27)) hide)) (pin "1") (pin "2"))

 (symbol (lib_id "Amplifier_Current:INA181") (at 106.68 81.28 0) (unit 1) (in_bom yes) (on_board yes)
  (property "Reference" "U7" (id 0) (at 113.678 82.804 0) (effects (font (size 1.27 1.27))))
  (property "Value" "INA181A1IDBVR" (id 1) (at 120.105 84.836 0) (effects (font (size 1.27 1.27))))
  (property "Footprint" "Package_TO_SOT_SMD:SOT-23-6" (id 2) (at 106.68 81.28 0) (effects (font (size 1.27 1.27)) hide))
  (property "Datasheet" "" (id 3) (at 106.68 81.28 0) (effects (font (size 1.27 1.27)) hide))
  (property "LCSC" "C2058943" (id 4) (at 106.68 81.28 0) (effects (font (size 1.27 1.27)) hide))
  (property "MPN" "INA181A1IDBVR" (id 5) (at 106.68 81.28 0) (effects (font (size 1.27 1.27)) hide)) (pin "1") (pin "2") (pin "3") (pin "4") (pin "5") (pin "6"))

 (symbol (lib_id "Device:R") (at 132.08 101.6 0) (unit 1) (in_bom yes) (on_board yes)
  (property "Reference" "R25" (id 0) (at 135.599 100.584 0) (effects (font (size 1.27 1.27))))
  (property "Value" "1k 0.1%" (id 1) (at 137.066 102.4 0) (effects (font (size 1.0 1.0))))
  (property "Footprint" "Resistor_SMD:R_0402_1005Metric" (id 2) (at 132.08 101.6 0) (effects (font (size 1.27 1.27)) hide))
  (property "Datasheet" "" (id 3) (at 132.08 101.6 0) (effects (font (size 1.27 1.27)) hide))
  (property "LCSC" "C186137" (id 4) (at 132.08 101.6 0) (effects (font (size 1.27 1.27)) hide))
  (property "MPN" "1k 0.1%" (id 5) (at 132.08 101.6 0) (effects (font (size 1.27 1.27)) hide)) (pin "1") (pin "2"))

 (symbol (lib_id "Device:R") (at 132.08 116.84 0) (unit 1) (in_bom yes) (on_board yes)
  (property "Reference" "R26" (id 0) (at 135.599 115.824 0) (effects (font (size 1.27 1.27))))
  (property "Value" "1k 0.1%" (id 1) (at 137.066 117.64 0) (effects (font (size 1.0 1.0))))
  (property "Footprint" "Resistor_SMD:R_0402_1005Metric" (id 2) (at 132.08 116.84 0) (effects (font (size 1.27 1.27)) hide))
  (property "Datasheet" "" (id 3) (at 132.08 116.84 0) (effects (font (size 1.27 1.27)) hide))
  (property "LCSC" "C186137" (id 4) (at 132.08 116.84 0) (effects (font (size 1.27 1.27)) hide))
  (property "MPN" "1k 0.1%" (id 5) (at 132.08 116.84 0) (effects (font (size 1.27 1.27)) hide)) (pin "1") (pin "2"))

 (symbol (lib_id "Device:C") (at 144.78 116.84 0) (unit 1) (in_bom yes) (on_board yes)
  (property "Reference" "C43" (id 0) (at 149.315 115.824 0) (effects (font (size 1.27 1.27))))
  (property "Value" "100n" (id 1) (at 149.402 117.64 0) (effects (font (size 1.0 1.0))))
  (property "Footprint" "Capacitor_SMD:C_0402_1005Metric" (id 2) (at 144.78 116.84 0) (effects (font (size 1.27 1.27)) hide))
  (property "Datasheet" "" (id 3) (at 144.78 116.84 0) (effects (font (size 1.27 1.27)) hide))
  (property "LCSC" "C307331" (id 4) (at 144.78 116.84 0) (effects (font (size 1.27 1.27)) hide))
  (property "MPN" "100n" (id 5) (at 144.78 116.84 0) (effects (font (size 1.27 1.27)) hide)) (pin "1") (pin "2"))

 (symbol (lib_id "Device:C") (at 93.98 63.5 0) (unit 1) (in_bom yes) (on_board yes)
  (property "Reference" "C44" (id 0) (at 98.515 62.484 0) (effects (font (size 1.27 1.27))))
  (property "Value" "100n" (id 1) (at 98.602 64.3 0) (effects (font (size 1.0 1.0))))
  (property "Footprint" "Capacitor_SMD:C_0402_1005Metric" (id 2) (at 93.98 63.5 0) (effects (font (size 1.27 1.27)) hide))
  (property "Datasheet" "" (id 3) (at 93.98 63.5 0) (effects (font (size 1.27 1.27)) hide))
  (property "LCSC" "C307331" (id 4) (at 93.98 63.5 0) (effects (font (size 1.27 1.27)) hide))
  (property "MPN" "100n" (id 5) (at 93.98 63.5 0) (effects (font (size 1.27 1.27)) hide)) (pin "1") (pin "2"))

 (symbol (lib_id "Device:R") (at 132.08 81.28 90) (unit 1) (in_bom yes) (on_board yes)
  (property "Reference" "R27" (id 0) (at 132.08 78.648 90) (effects (font (size 1.27 1.27))))
  (property "Value" "100R" (id 1) (at 132.08 83.696 90) (effects (font (size 1.0 1.0))))
  (property "Footprint" "Resistor_SMD:R_0402_1005Metric" (id 2) (at 132.08 81.28 0) (effects (font (size 1.27 1.27)) hide))
  (property "Datasheet" "" (id 3) (at 132.08 81.28 0) (effects (font (size 1.27 1.27)) hide))
  (property "LCSC" "C25076" (id 4) (at 132.08 81.28 0) (effects (font (size 1.27 1.27)) hide))
  (property "MPN" "100R" (id 5) (at 132.08 81.28 0) (effects (font (size 1.27 1.27)) hide)) (pin "1") (pin "2"))

 (symbol (lib_id "Device:C") (at 142.24 91.44 0) (unit 1) (in_bom yes) (on_board yes)
  (property "Reference" "C45" (id 0) (at 146.775 90.424 0) (effects (font (size 1.27 1.27))))
  (property "Value" "470p C0G" (id 1) (at 148.702 92.24 0) (effects (font (size 1.0 1.0))))
  (property "Footprint" "Capacitor_SMD:C_0402_1005Metric" (id 2) (at 142.24 91.44 0) (effects (font (size 1.27 1.27)) hide))
  (property "Datasheet" "" (id 3) (at 142.24 91.44 0) (effects (font (size 1.27 1.27)) hide))
  (property "LCSC" "C106259" (id 4) (at 142.24 91.44 0) (effects (font (size 1.27 1.27)) hide))
  (property "MPN" "470p C0G" (id 5) (at 142.24 91.44 0) (effects (font (size 1.27 1.27)) hide)) (pin "1") (pin "2"))

 (symbol (lib_id "Amplifier_Current:INA181") (at 106.68 152.4 0) (unit 1) (in_bom yes) (on_board yes)
  (property "Reference" "U8" (id 0) (at 113.678 153.924 0) (effects (font (size 1.27 1.27))))
  (property "Value" "INA181A2IDBVR" (id 1) (at 120.105 155.956 0) (effects (font (size 1.27 1.27))))
  (property "Footprint" "Package_TO_SOT_SMD:SOT-23-6" (id 2) (at 106.68 152.4 0) (effects (font (size 1.27 1.27)) hide))
  (property "Datasheet" "" (id 3) (at 106.68 152.4 0) (effects (font (size 1.27 1.27)) hide))
  (property "LCSC" "C2058784" (id 4) (at 106.68 152.4 0) (effects (font (size 1.27 1.27)) hide))
  (property "MPN" "INA181A2IDBVR" (id 5) (at 106.68 152.4 0) (effects (font (size 1.27 1.27)) hide)) (pin "1") (pin "2") (pin "3") (pin "4") (pin "5") (pin "6"))

 (symbol (lib_id "Device:C") (at 93.98 134.62 0) (unit 1) (in_bom yes) (on_board yes)
  (property "Reference" "C46" (id 0) (at 98.515 133.604 0) (effects (font (size 1.27 1.27))))
  (property "Value" "100n" (id 1) (at 98.602 135.42 0) (effects (font (size 1.0 1.0))))
  (property "Footprint" "Capacitor_SMD:C_0402_1005Metric" (id 2) (at 93.98 134.62 0) (effects (font (size 1.27 1.27)) hide))
  (property "Datasheet" "" (id 3) (at 93.98 134.62 0) (effects (font (size 1.27 1.27)) hide))
  (property "LCSC" "C307331" (id 4) (at 93.98 134.62 0) (effects (font (size 1.27 1.27)) hide))
  (property "MPN" "100n" (id 5) (at 93.98 134.62 0) (effects (font (size 1.27 1.27)) hide)) (pin "1") (pin "2"))

 (symbol (lib_id "Device:R") (at 132.08 152.4 90) (unit 1) (in_bom yes) (on_board yes)
  (property "Reference" "R28" (id 0) (at 132.08 149.768 90) (effects (font (size 1.27 1.27))))
  (property "Value" "1k" (id 1) (at 132.08 154.816 90) (effects (font (size 1.0 1.0))))
  (property "Footprint" "Resistor_SMD:R_0402_1005Metric" (id 2) (at 132.08 152.4 0) (effects (font (size 1.27 1.27)) hide))
  (property "Datasheet" "" (id 3) (at 132.08 152.4 0) (effects (font (size 1.27 1.27)) hide))
  (property "LCSC" "C11702" (id 4) (at 132.08 152.4 0) (effects (font (size 1.27 1.27)) hide))
  (property "MPN" "1k" (id 5) (at 132.08 152.4 0) (effects (font (size 1.27 1.27)) hide)) (pin "1") (pin "2"))

 (symbol (lib_id "Device:C") (at 142.24 162.56 0) (unit 1) (in_bom yes) (on_board yes)
  (property "Reference" "C47" (id 0) (at 146.775 161.544 0) (effects (font (size 1.27 1.27))))
  (property "Value" "10n C0G" (id 1) (at 148.242 163.36 0) (effects (font (size 1.0 1.0))))
  (property "Footprint" "Capacitor_SMD:C_0402_1005Metric" (id 2) (at 142.24 162.56 0) (effects (font (size 1.27 1.27)) hide))
  (property "Datasheet" "" (id 3) (at 142.24 162.56 0) (effects (font (size 1.27 1.27)) hide))
  (property "LCSC" "C22400107" (id 4) (at 142.24 162.56 0) (effects (font (size 1.27 1.27)) hide))
  (property "MPN" "10n C0G" (id 5) (at 142.24 162.56 0) (effects (font (size 1.27 1.27)) hide)) (pin "1") (pin "2"))

 (symbol (lib_id "Device:R") (at 205.74 139.7 0) (unit 1) (in_bom yes) (on_board yes)
  (property "Reference" "R29" (id 0) (at 209.259 138.684 0) (effects (font (size 1.27 1.27))))
  (property "Value" "10k 1%" (id 1) (at 210.266 140.5 0) (effects (font (size 1.0 1.0))))
  (property "Footprint" "Resistor_SMD:R_0402_1005Metric" (id 2) (at 205.74 139.7 0) (effects (font (size 1.27 1.27)) hide))
  (property "Datasheet" "" (id 3) (at 205.74 139.7 0) (effects (font (size 1.27 1.27)) hide))
  (property "LCSC" "C2906861" (id 4) (at 205.74 139.7 0) (effects (font (size 1.27 1.27)) hide))
  (property "MPN" "10k 1%" (id 5) (at 205.74 139.7 0) (effects (font (size 1.27 1.27)) hide)) (pin "1") (pin "2"))

 (symbol (lib_id "Device:Thermistor_NTC") (at 205.74 157.48 0) (unit 1) (in_bom yes) (on_board yes)
  (property "Reference" "TH1" (id 0) (at 200.062 156.781 0) (effects (font (size 1.27 1.27))))
  (property "Value" "10k B3950" (id 1) (at 197.675 158.597 0) (effects (font (size 1.0 1.0))))
  (property "Footprint" "Resistor_SMD:R_0603_1608Metric" (id 2) (at 205.74 157.48 0) (effects (font (size 1.27 1.27)) hide))
  (property "Datasheet" "" (id 3) (at 205.74 157.48 0) (effects (font (size 1.27 1.27)) hide))
  (property "LCSC" "C2892547" (id 4) (at 205.74 157.48 0) (effects (font (size 1.27 1.27)) hide))
  (property "MPN" "10k B3950" (id 5) (at 205.74 157.48 0) (effects (font (size 1.27 1.27)) hide)) (pin "1") (pin "2"))

 (symbol (lib_id "Device:C") (at 218.44 157.48 0) (unit 1) (in_bom yes) (on_board yes)
  (property "Reference" "C48" (id 0) (at 222.975 156.464 0) (effects (font (size 1.27 1.27))))
  (property "Value" "100n" (id 1) (at 223.062 158.28 0) (effects (font (size 1.0 1.0))))
  (property "Footprint" "Capacitor_SMD:C_0402_1005Metric" (id 2) (at 218.44 157.48 0) (effects (font (size 1.27 1.27)) hide))
  (property "Datasheet" "" (id 3) (at 218.44 157.48 0) (effects (font (size 1.27 1.27)) hide))
  (property "LCSC" "C307331" (id 4) (at 218.44 157.48 0) (effects (font (size 1.27 1.27)) hide))
  (property "MPN" "100n" (id 5) (at 218.44 157.48 0) (effects (font (size 1.27 1.27)) hide)) (pin "1") (pin "2"))

 (symbol (lib_id "Connector:TestPoint") (at 152.4 71.12 180) (unit 1) (in_bom yes) (on_board yes)
  (property "Reference" "TP13" (id 0) (at 152.4 76.8 0) (effects (font (size 1.27 1.27))))
  (property "Value" "IL_SNS" (id 1) (at 152.4 78.832 0) (effects (font (size 1.27 1.27))))
  (property "Footprint" "TestPoint:TestPoint_Pad_D1.5mm" (id 2) (at 152.4 71.12 0) (effects (font (size 1.27 1.27)) hide))
  (property "Datasheet" "" (id 3) (at 152.4 71.12 0) (effects (font (size 1.27 1.27)) hide))
  (property "LCSC" "" (id 4) (at 152.4 71.12 0) (effects (font (size 1.27 1.27)) hide))
  (property "MPN" "PCB pad, no part" (id 5) (at 152.4 71.12 0) (effects (font (size 1.27 1.27)) hide)) (pin "1"))

 (symbol (lib_id "Connector:TestPoint") (at 152.4 142.24 180) (unit 1) (in_bom yes) (on_board yes)
  (property "Reference" "TP14" (id 0) (at 152.4 147.92 0) (effects (font (size 1.27 1.27))))
  (property "Value" "IOUT_SNS" (id 1) (at 152.4 149.952 0) (effects (font (size 1.27 1.27))))
  (property "Footprint" "TestPoint:TestPoint_Pad_D1.5mm" (id 2) (at 152.4 142.24 0) (effects (font (size 1.27 1.27)) hide))
  (property "Datasheet" "" (id 3) (at 152.4 142.24 0) (effects (font (size 1.27 1.27)) hide))
  (property "LCSC" "" (id 4) (at 152.4 142.24 0) (effects (font (size 1.27 1.27)) hide))
  (property "MPN" "PCB pad, no part" (id 5) (at 152.4 142.24 0) (effects (font (size 1.27 1.27)) hide)) (pin "1"))

 (sheet_instances (path "" (page "1"))))
